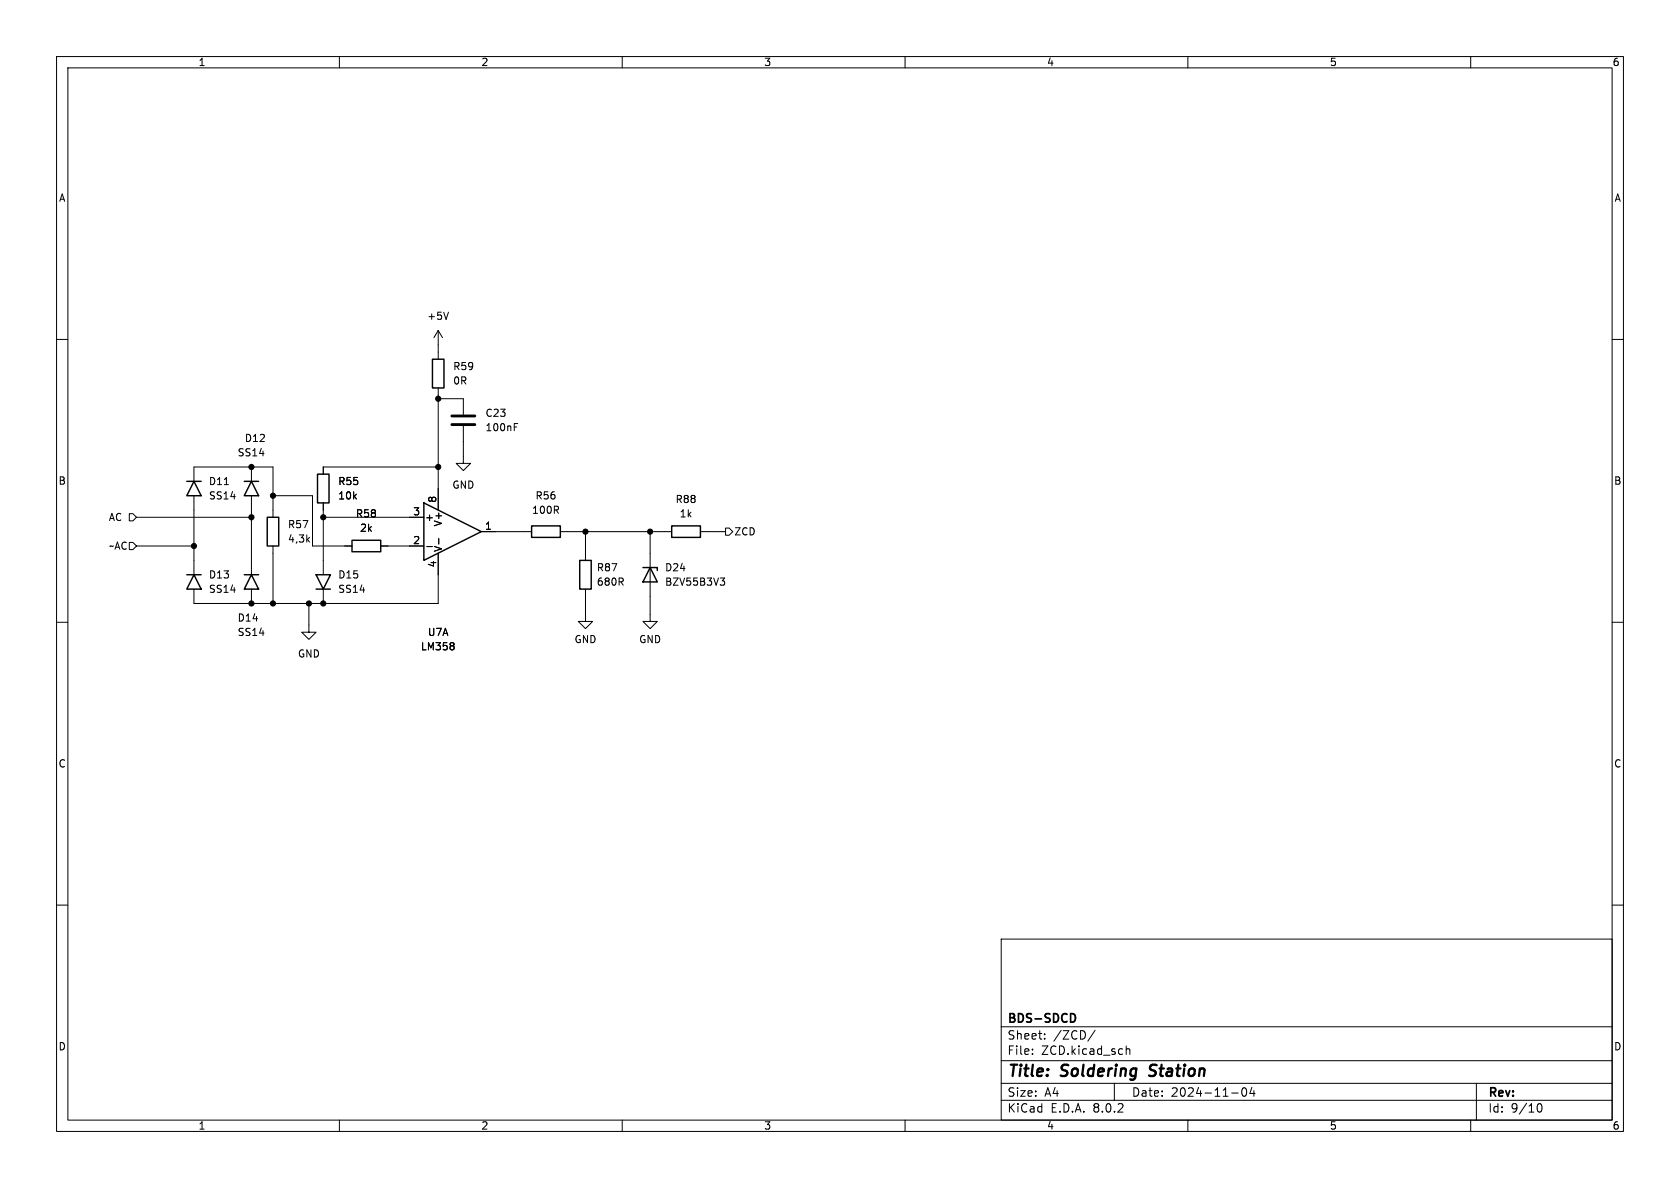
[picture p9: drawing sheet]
<svg xmlns="http://www.w3.org/2000/svg" width="297mm" height="210mm" viewBox="0 0 297 210" stroke-linecap="round" stroke-linejoin="round" font-family="sans-serif">
<g fill="none" stroke="#000" stroke-width=".18">
<path d="M10 10h277v190h-277zM12 12h273v186h-273zM60 10v2M110 10v2M160 10v2M210 10v2M260 10v2M10 60h2M77.5 58.4l-.8 1.3M77.5 58.4v5.1M77.5 58.4l.7 1.3M79.3 55.2l-.4 1.3"/>
<path d="M285 60h2M77.5 68.6v21.6M77.5 70.5h4.4v2.8M81.9 75.3v6.6h1.3l-1.3 1.3-1.3-1.3h1.3M90.9 75.5h.4M90.9 74.9h.6M22.9 95.9h.6l.6 .6-.6 .7h-.6zM22.9 90.8h.6l.6 .6-.6 .7h-.6zM24.1 96.5h10.2M24.1 91.4h20.3M34.3 85.1v-2.5h14v8.8M34.3 87.6v14"/>
<path d="M39.7 85.7h.7M44.4 82.6v2.5M44.4 87.6v14M48.3 87.6h6.9v8.9h7M48.3 96.5v10.2M57.1 88.9v12.7M57.1 91.4h17.8M67.3 96.5h7.6M75.5 96.6h.9M77.5 82.6h-20.4v1.2M77.5 97.8v8.9h-43.2v-2.6M77.6 95.2v1"/>
<path d="M85.1 94h8.9M99.1 94h19.6M103.5 94v5.1M114.9 94v15.9h1.3l-1.3 1.2-1.2-1.2h1.2M123.8 94h4.5M128.3 93.3h.6l.6 .7-.6 .6h-.6zM10 110h2M44.4 104.1v2.6M54.6 106.7v5.1h1.3l-1.3 1.2-1.3-1.2h1.3M57.1 104.1v2.6M80.2 113.7v.3M80.2 114.3v.5"/>
<path d="M103.5 104.1v5.8h1.3l-1.3 1.2-1.3-1.2h1.3M127.3 102.2h.8l-.4 .5 .3 .1 .1 .4-.2 .2h-.4M285 110h2M10 160h2M285 160h2M177 166h108v32h-108zM60 198v2M110 198v2M160 198v2M177 194.5h108M177 191.5h108M177 187.5h108"/>
<path d="M177 181.5h108M182.5 186.3v.1M182.5 185.5v.1M184.7 183.6v.1M184.7 182.8v.1M193.6 182.1l-1.3 2M197 191.5v3M199.1 184.9v1.5M199.1 185.5l.2-.1 .4 .1v.9M210 198v2M217.7 193.2h1.2M219.7 192.4l.2-.1a.81 .81 0 0 1 .6 .6 .81 .81 0 0 1-.3 .8l-.2 .1a.81 .81 0 0 1-.3-1.4z"/>
<path d="M221.3 192.2l-.3 1.1h.9M221.7 192.8v1M260 198v2M261 191.5v6.5M271.7 195.7l.2-.5 .2-.1a.8 .8 0 0 1 .5 .7 .8 .8 0 0 1-.5 .8l-.2-.1-.2-.5"/>
</g>
<path d="M203.1 190.1l.3 .1M203.4 188.4l-.1 .2 .1 .4" fill="none" stroke="#000" stroke-width=".4"/>
<path d="M189.6 179.2a.81 .81 0 0 1 .5 .7 .81 .81 0 0 1-.5 .8" fill="none" stroke="#000" stroke-width=".3"/>
<g fill="none" stroke="#000" stroke-width=".25">
<path d="M76.5 63.5h2v5.1h-2zM33 85.1h2.6M34.3 85.1l1.3 2.5h-2.6zM43.2 85.1h2.5M44.4 85.1l1.3 2.5h-2.5zM47.2 91.4h2.1v5.1h-2.1zM56.1 83.8h2.1v5.1h-2.1zM62.2 95.5h5.1v2h-5.1zM74.9 88.9l10.2 5.1-10.2 5.1zM94 93h5.1v2h-5.1zM102.5 99.1h2v5h-2zM118.7 93h5.1v2h-5.1z"/>
<path d="M33 101.6h2.6M34.3 101.6l1.3 2.5h-2.6zM43.2 101.6h2.5M44.4 101.6l1.3 2.5h-2.5zM55.9 101.6h2.5l-1.3 2.5zM55.9 104.1h2.5M113.7 100.3h2.5v.5M114.9 100.3l1.3 2.6h-2.5z"/>
</g>
<path d="M79.9 75.1h4M79.9 73.5h4" fill="none" stroke="#000" stroke-width=".51"/>
<g fill="#000" stroke="#000" stroke-width=".18">
<circle cx="77.5" cy="70.5" r=".46"/>
<circle cx="34.3" cy="96.5" r=".46"/>
<circle cx="44.4" cy="91.4" r=".46"/>
<circle cx="44.4" cy="82.6" r=".46"/>
<circle cx="48.3" cy="87.6" r=".46"/>
<circle cx="57.1" cy="91.4" r=".46"/>
<circle cx="77.5" cy="82.6" r=".46"/>
<circle cx="103.5" cy="94" r=".46"/>
<circle cx="114.9" cy="94" r=".46"/>
<circle cx="44.4" cy="106.7" r=".46"/>
<circle cx="48.3" cy="106.7" r=".46"/>
<circle cx="54.6" cy="106.7" r=".46"/>
<circle cx="57.1" cy="106.7" r=".46"/>
</g>
<g font-size="2.8">
<text x="178" y="190.9">Title:</text>
<text x="187.7" y="190.9">Soldering</text>
<text x="204.1" y="190.9">Station</text>
</g>
<g font-size="2.1">
<text x="178" y="184">Sheet:</text>
<text x="178" y="181.2">BDS-SDCD</text>
<text x="186.2" y="184">/ZCD/</text>
<text x="178" y="186.7">File:</text>
<text x="184.1" y="186.7">ZCD.kicad_sch</text>
<text x="178" y="196.9">KiCad</text>
<text x="178" y="194.1">Size:</text>
<text x="184.7" y="194.1">A4</text>
<text x="185.7" y="196.9">E.D.A.</text>
<text x="193.3" y="196.9">8.0.2</text>
<text x="200" y="194.1">Date:</text>
<text x="207" y="194.1">2024-11-04</text>
<text x="263" y="194.3">Rev:</text>
<text x="263" y="196.9">Id:</text>
<text x="267.1" y="196.9">9/10</text>
</g>
<g font-size="1.8">
<text x="35" y="11.9">1</text>
<text x="85" y="11.9">2</text>
<text x="135" y="11.9">3</text>
<text x="185" y="11.9">4</text>
<text x="235" y="11.9">5</text>
<text x="285" y="11.9">6</text>
<text x="10.3" y="35.9">A</text>
<text x="285.3" y="35.9">A</text>
<text x="75.4" y="56.7">+5V</text>
<text x="80" y="65.6">R59</text>
<text x="80" y="68.2">0R</text>
<text x="85.7" y="76.4">100nF</text>
<text x="85.7" y="73.9">C23</text>
<text x="41.9" y="80.9">SS14</text>
<text x="43.2" y="78.3">D12</text>
<text x="10.3" y="85.9">B</text>
<text x="36.8" y="86">D11</text>
<text x="36.8" y="88.5">SS14</text>
<text x="59.7" y="88.5">10k</text>
<text x="59.7" y="86">R55</text>
<text x="77.2" y="89" transform="rotate(-90 77.2 89)">8</text>
<text x="79.9" y="86.6">GND</text>
<text x="94.6" y="88.5">R56</text>
<text x="119.3" y="89.1">R88</text>
<text x="285.3" y="85.9">B</text>
<text x="19.1" y="92.3">AC</text>
<text x="50.8" y="93.6">R57</text>
<text x="62.8" y="91.7">R58</text>
<text x="63.5" y="94.2">2k</text>
<text x="73" y="91.2">3</text>
<text x="75.1" y="92.3">+</text>
<text x="78.3" y="93.2" transform="rotate(-90 78.3 93.2)">V+</text>
<text x="85.7" y="93.7">1</text>
<text x="94" y="91">100R</text>
<text x="120.1" y="91.7">1k</text>
<text x="129.7" y="94.8">ZCD</text>
<text x="19.2" y="97.4">~AC</text>
<text x="50.8" y="96.1">4,3k</text>
<text x="73" y="96.3">2</text>
<text x="77.2" y="100.4" transform="rotate(-90 77.2 100.4)">4</text>
<text x="78.3" y="97.7" transform="rotate(-90 78.3 97.7)">V-</text>
<text x="105.4" y="101.2">R87</text>
<text x="117.5" y="101.2">D24</text>
<text x="36.8" y="102.5">D13</text>
<text x="36.8" y="105">SS14</text>
<text x="59.7" y="102.5">D15</text>
<text x="59.7" y="105">SS14</text>
<text x="105.4" y="103.7">680R</text>
<text x="117.5" y="103.7">BZV55B3V3</text>
<text x="41.9" y="110.1">D14</text>
<text x="41.9" y="112.6">SS14</text>
<text x="75.6" y="112.6">U7A</text>
<text x="101.5" y="113.9">GND</text>
<text x="112.9" y="113.9">GND</text>
<text x="52.6" y="116.4">GND</text>
<text x="74.3" y="115.2">LM358</text>
<text x="10.3" y="135.9">C</text>
<text x="285.3" y="135.9">C</text>
<text x="10.3" y="185.9">D</text>
<text x="285.3" y="185.9">D</text>
<text x="35" y="199.9">1</text>
<text x="85" y="199.9">2</text>
<text x="135" y="199.9">3</text>
<text x="185" y="199.9">4</text>
<text x="235" y="199.9">5</text>
<text x="285" y="199.9">6</text>
</g>
</svg>
